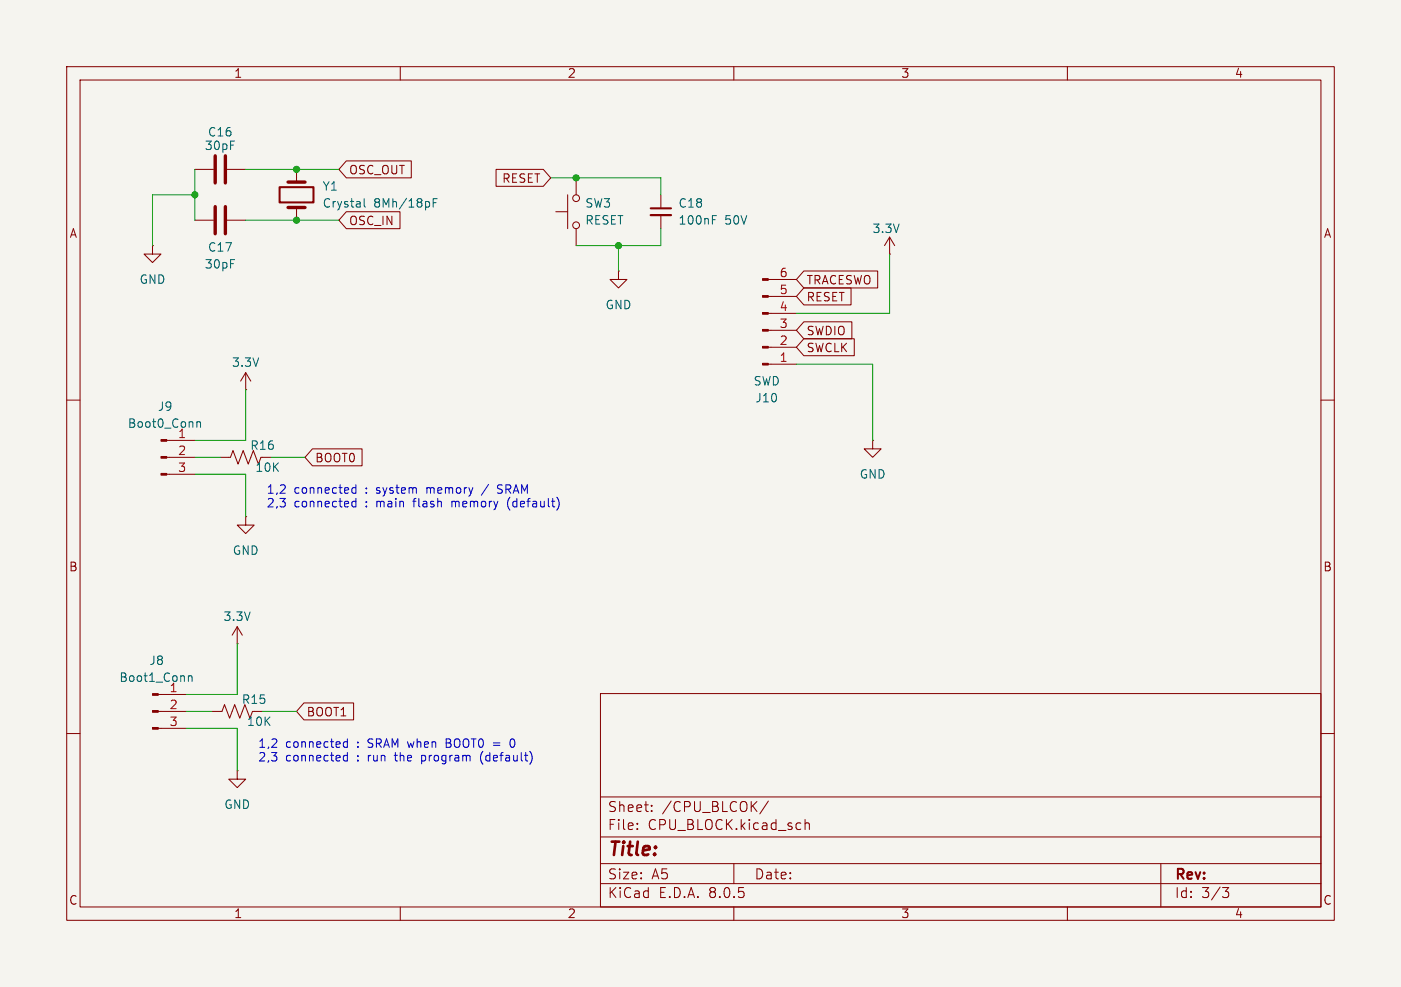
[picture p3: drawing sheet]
<svg xmlns="http://www.w3.org/2000/svg" width="210mm" height="148mm" viewBox="0 0 210 148" stroke-linecap="round" stroke-linejoin="round" font-family="sans-serif">
<path d="M0 0h210v148h-210z" fill="#f5f4ef" stroke="#f5f4ef" stroke-width=".15"/>
<g fill="none" stroke="#840000" stroke-width=".15">
<path d="M10 10h190v128h-190zM12 12h186v124h-186zM60 10v2M110 10v2M160 10v2M22.9 36.8v1.3h1.2l-1.2 1.3-1.3-1.3h1.3M22.9 36.8h.1M29.2 25.4h2.8M29.2 33h2.8M34 25.4h2.8M34 33h2.8M44.4 25.4v1.9"/>
<path d="M44.4 31.1v1.9M51.9 24.1h9.8v2.6h-9.8l-1.1-1.3zM51.9 31.7h8.1v2.6h-8.1l-1.1-1.3zM74.4 25.4h7l1.1 1.3-1.1 1.2h-7zM83.3 31.8h1.8M85.1 29.2v5.1M86.4 26.7v2.5M86.4 34.3v2.5M99.1 29.2v2M99.1 32.3v2M133.3 38.1h.1M133.3 35.6l-.7 1.2"/>
<path d="M133.3 35.6v2.5M133.3 35.6l.8 1.2M10 60h2M36.8 58.4h.1M36.8 55.9l-.7 1.3M36.8 55.9v2.5M36.8 55.9l.8 1.3M92.7 40.6v1.3h1.3l-1.3 1.3-1.3-1.3h1.3M92.7 40.6h.1M115.2 41.9h4.2M115.2 44.5h4.2M115.2 47h4.2"/>
<path d="M115.2 49.5h4.2M115.2 52.1h4.2M115.2 54.6h4.2M120.5 50.8h7.6v2.5h-7.6l-1.1-1.2zM120.5 48.3h7.2v2.5h-7.2l-1.1-1.3zM120.5 40.6h11.1v2.6h-11.1l-1.1-1.3zM120.5 43.2h7.1v2.5h-7.1l-1.1-1.2zM198 60h2M25 68.6h4.2M25 71.1h4.2M25 66h4.2M33 68.6h1.5l.4-1 .8 2 .7-2 .8 2 .8-2 .7 2 .4-1h1.5"/>
<path d="M36.8 77.5v1.2h1.3l-1.3 1.3-1.2-1.3h1.2M36.8 77.5h.1M46.8 67.3h7.5v2.6h-7.5l-1.1-1.3zM130.8 66v1.3h-1.3l1.3 1.3 1.3-1.3h-1.3M130.8 66h.1M35.6 96.5h.1M35.6 94l-.8 1.3M35.6 94v2.5M35.6 94l.7 1.3M10 110h2M23.7 109.2h4.2M23.7 106.7h4.2"/>
<path d="M23.7 104.1h4.2M31.7 106.7h1.6l.4-1 .7 2 .8-2 .7 2 .8-2 .8 2 .3-1h1.6M35.6 115.6v1.2h1.2l-1.2 1.3-1.3-1.3h1.3M35.6 115.6h.1M45.6 105.4h7.4v2.6h-7.4l-1.2-1.3zM90 104h108v32h-108zM90 119.5h108M198 110h2M60 136v2M90 132.5h108M90 129.5h108M90 125.5h108"/>
<path d="M95.5 124.2v.2M95.5 123.5v.1M97.7 121.5v.2M97.7 120.8v.1M110 136v2M110 129.5v3M115.2 120.1l-1.3 1.9M120.7 122.9v1.5M120.7 123.5a.37 .37 0 0 1 .6 .1v.8M160 136v2M174 129.5v6.5M183.3 133.1h.9l-.5 .6a.41 .41 0 0 1 .5 .2v.4l-.2 .2-.5 .1"/>
<circle cx="86.4" cy="33.8" r=".51"/>
<circle cx="86.4" cy="29.7" r=".51"/>
</g>
<path d="M97.5 32.3h3.1" fill="none" stroke="#840000" stroke-width=".33"/>
<path d="M41.9 28.1h5.1v2.3h-5.1zM97.5 31.2h3.1" fill="none" stroke="#840000" stroke-width=".3"/>
<path d="M54.6 29.8v1.1l.2 .2M64.9 30.4h.5M65.5 29.8h-.6v1.3M106.8 32.9h.4M106.8 32.3h.6M29.5 63.2v.9M29.5 63.4l.2-.2 .3 .1 .1 .8M28.2 101.3v.9M28.2 101.5l.2-.2 .3 .1 .1 .8" fill="none" stroke="#006464" stroke-width=".15"/>
<g fill="#840000" stroke="#840000" stroke-width=".15">
<path d="M114.3 41.8h.9v.2h-.9z"/>
<path d="M114.3 44.3h.9v.3h-.9z"/>
<path d="M114.3 46.9h.9v.2h-.9z"/>
<path d="M114.3 49.4h.9v.3h-.9z"/>
<path d="M114.3 51.9h.9v.3h-.9z"/>
<path d="M114.3 54.5h.9v.2h-.9z"/>
<path d="M24.1 71h.9v.2h-.9z"/>
<path d="M24.1 68.5h.9v.2h-.9z"/>
<path d="M24.1 65.9h.9v.3h-.9z"/>
<path d="M22.9 109.1h.8v.2h-.8z"/>
<path d="M22.9 106.6h.8v.2h-.8z"/>
<path d="M22.9 104h.8v.3h-.8z"/>
</g>
<path d="M32.3 23.4v4M32.3 31v4.1M33.8 23.4v4M33.8 31v4.1M43.2 31.1h2.5M43.2 27.3h2.5" fill="none" stroke="#840000" stroke-width=".51"/>
<g fill="none" stroke="#0000c2" stroke-width=".15">
<path d="M52.7 73.7l.3 .3 .3-.1M52.7 75.8l.3 .2h.3M53.3 72.7v1.3M53.3 74.7v1.3M53.3 73.2l-.3-.1-.3 .3M53.3 75.2h-.3l-.3 .2M67.7 75.2v.8M73.2 72.6l-1 1.7M74.6 73.9l.5 .1M75.1 72.7h-.3l-.2 .2 .1 .3 .4 .2M76.2 74.9a1.48 1.48 0 0 0 .2 1.6M51.5 111.8l.2 .3 .4-.1"/>
<path d="M51.5 113.9l.2 .2h.4M52.1 110.8v1.3M52.1 112.8v1.3M52.1 111.3l-.4-.1-.2 .3M52.1 113.3h-.4l-.2 .2M63.2 113.3v1.2M63.2 114.1h.1M63.3 113.3h-.1M66.9 111.4h.4M67.3 110.8h-.4v1.3h.5M72.2 113a1.48 1.48 0 0 0 .2 1.6M74 111.4h.9"/>
<path d="M74 111.8h.9M76.6 110.9l.1-.1a.69 .69 0 0 1 .5 .5 .69 .69 0 0 1-.2 .7l-.1 .1a.69 .69 0 0 1-.3-1.2z"/>
</g>
<g fill="none" stroke="#009600" stroke-width=".15">
<path d="M29.2 25.4v7.6M29.2 29.2h-6.3v7.6M36.8 33h14M36.8 25.4h14M82.5 26.7h16.6v2.5M92.7 36.8v3.8M99.1 34.3v2.5h-12.7M133.3 38.1v8.9h-13.9M36.8 58.4v7.6h-7.6M119.4 54.6h11.4v11.4M29.2 68.6h3.8M29.2 71.1h7.6v6.4"/>
<path d="M40.6 68.6h5.1M35.6 96.5v7.6h-7.7M27.9 109.2h7.7v6.4M27.9 106.7h3.8M39.4 106.7h5"/>
</g>
<g fill="#009600" stroke="#009600" stroke-width=".15">
<circle cx="44.4" cy="25.4" r=".46"/>
<circle cx="86.4" cy="26.7" r=".46"/>
<circle cx="92.7" cy="36.8" r=".46"/>
<circle cx="29.2" cy="29.2" r=".46"/>
<circle cx="44.4" cy="33" r=".46"/>
</g>
<text font-size="2.8" fill="#840000" x="91" y="128.9">Title:</text>
<g font-size="2.1" fill="#840000">
<text x="91" y="124.7">File:</text>
<text x="91" y="122">Sheet:</text>
<text x="97.1" y="124.7">CPU_BLOCK.kicad_sch</text>
<text x="99.2" y="122">/CPU_BLCOK/</text>
<text x="91" y="134.9">KiCad</text>
<text x="91" y="132.1">Size:</text>
<text x="97.7" y="132.1">A5</text>
<text x="98.7" y="134.9">E.D.A.</text>
<text x="106.3" y="134.9">8.0.5</text>
<text x="113" y="132.1">Date:</text>
<text x="176" y="132.3">Rev:</text>
<text x="176" y="134.9">Id:</text>
<text x="180.1" y="134.9">3/3</text>
</g>
<g font-size="1.8" fill="#840000">
<text x="35" y="11.9">1</text>
<text x="85" y="11.9">2</text>
<text x="135" y="11.9">3</text>
<text x="185" y="11.9">4</text>
<text x="52.2" y="26.4">OSC_OUT</text>
<text x="75.2" y="27.6">RESET</text>
<text x="10.3" y="35.9">A</text>
<text x="52.2" y="34">OSC_IN</text>
<text x="198.4" y="35.9">A</text>
<text x="120.8" y="42.9">TRACESWO</text>
<text x="120.8" y="45.4">RESET</text>
<text x="120.8" y="53">SWCLK</text>
<text x="120.8" y="50.5">SWDIO</text>
<text x="47.1" y="69.5">BOOT0</text>
<text x="10.3" y="85.9">B</text>
<text x="198.3" y="85.9">B</text>
<text x="45.9" y="107.6">BOOT1</text>
<text x="10.3" y="135.9">C</text>
<text x="35" y="137.9">1</text>
<text x="85" y="137.9">2</text>
<text x="135" y="137.9">3</text>
<text x="185" y="137.9">4</text>
<text x="198.3" y="135.9">C</text>
</g>
<g font-size="1.8" fill="#006464">
<text x="30.6" y="22.7">30pF</text>
<text x="31.1" y="20.7">C16</text>
<text x="48.3" y="28.8">Y1</text>
<text x="48.3" y="31.3">Crystal</text>
<text x="56" y="31.3">8Mh/18pF</text>
<text x="87.6" y="33.9">RESET</text>
<text x="87.6" y="31.3">SW3</text>
<text x="101.6" y="33.9">100nF</text>
<text x="101.6" y="31.3">C18</text>
<text x="108.6" y="33.9">50V</text>
<text x="130.7" y="35.2">3.3V</text>
<text x="30.6" y="40.5">30pF</text>
<text x="31.1" y="37.9">C17</text>
<text x="20.8" y="42.8">GND</text>
<text x="90.7" y="46.6">GND</text>
<text x="34.7" y="55.2">3.3V</text>
<text x="112.9" y="58">SWD</text>
<text x="19.1" y="64.4">Boot0_Conn</text>
<text x="23.6" y="61.8">J9</text>
<text x="26.6" y="65.8">1</text>
<text x="113.1" y="60.6">J10</text>
<text x="37.4" y="67.7">R16</text>
<text x="38.2" y="71">10K</text>
<text x="128.8" y="72">GND</text>
<text x="34.8" y="83.4">GND</text>
<text x="33.4" y="93.3">3.3V</text>
<text x="22.3" y="99.9">J8</text>
<text x="17.8" y="102.5">Boot1_Conn</text>
<text x="25.3" y="103.9">1</text>
<text x="36.2" y="105.8">R15</text>
<text x="36.9" y="109.1">10K</text>
<text x="33.5" y="121.5">GND</text>
</g>
<g font-size="1.8" fill="#a90000">
<text x="116.8" y="41.7">6</text>
<text x="116.8" y="46.7">4</text>
<text x="116.8" y="44.2">5</text>
<text x="116.8" y="51.8">2</text>
<text x="116.8" y="49.3">3</text>
<text x="116.8" y="54.4">1</text>
<text x="26.6" y="68.3">2</text>
<text x="26.6" y="70.9">3</text>
<text x="25.3" y="106.4">2</text>
<text x="25.3" y="109">3</text>
</g>
<g font-size="1.8" fill="#0000c2">
<text x="39.9" y="74.4">1,2</text>
<text x="39.9" y="76.4">2,3</text>
<text x="44.1" y="74.4">connected</text>
<text x="44.1" y="76.4">connected</text>
<text x="54.9" y="74.4">:</text>
<text x="54.9" y="76.4">:</text>
<text x="56.7" y="74.4">system</text>
<text x="56.7" y="76.4">main</text>
<text x="62.5" y="76.4">flash</text>
<text x="64.4" y="74.4">memory</text>
<text x="68.3" y="76.4">memory</text>
<text x="75.4" y="74.4">SRAM</text>
<text x="76.9" y="76.4">(default)</text>
<text x="38.6" y="112.5">1,2</text>
<text x="42.8" y="112.5">connected</text>
<text x="53.6" y="112.5">:</text>
<text x="55.4" y="112.5">SRAM when</text>
<text x="67.5" y="112.5">BOOT0</text>
<text x="74.8" y="112.5">=</text>
<text x="38.6" y="114.5">2,3</text>
<text x="42.8" y="114.5">connected</text>
<text x="53.6" y="114.5">:</text>
<text x="55.4" y="114.5">run</text>
<text x="59.7" y="114.5">the</text>
<text x="63.8" y="114.5">program</text>
<text x="72.8" y="114.5">(default)</text>
</g>
</svg>
